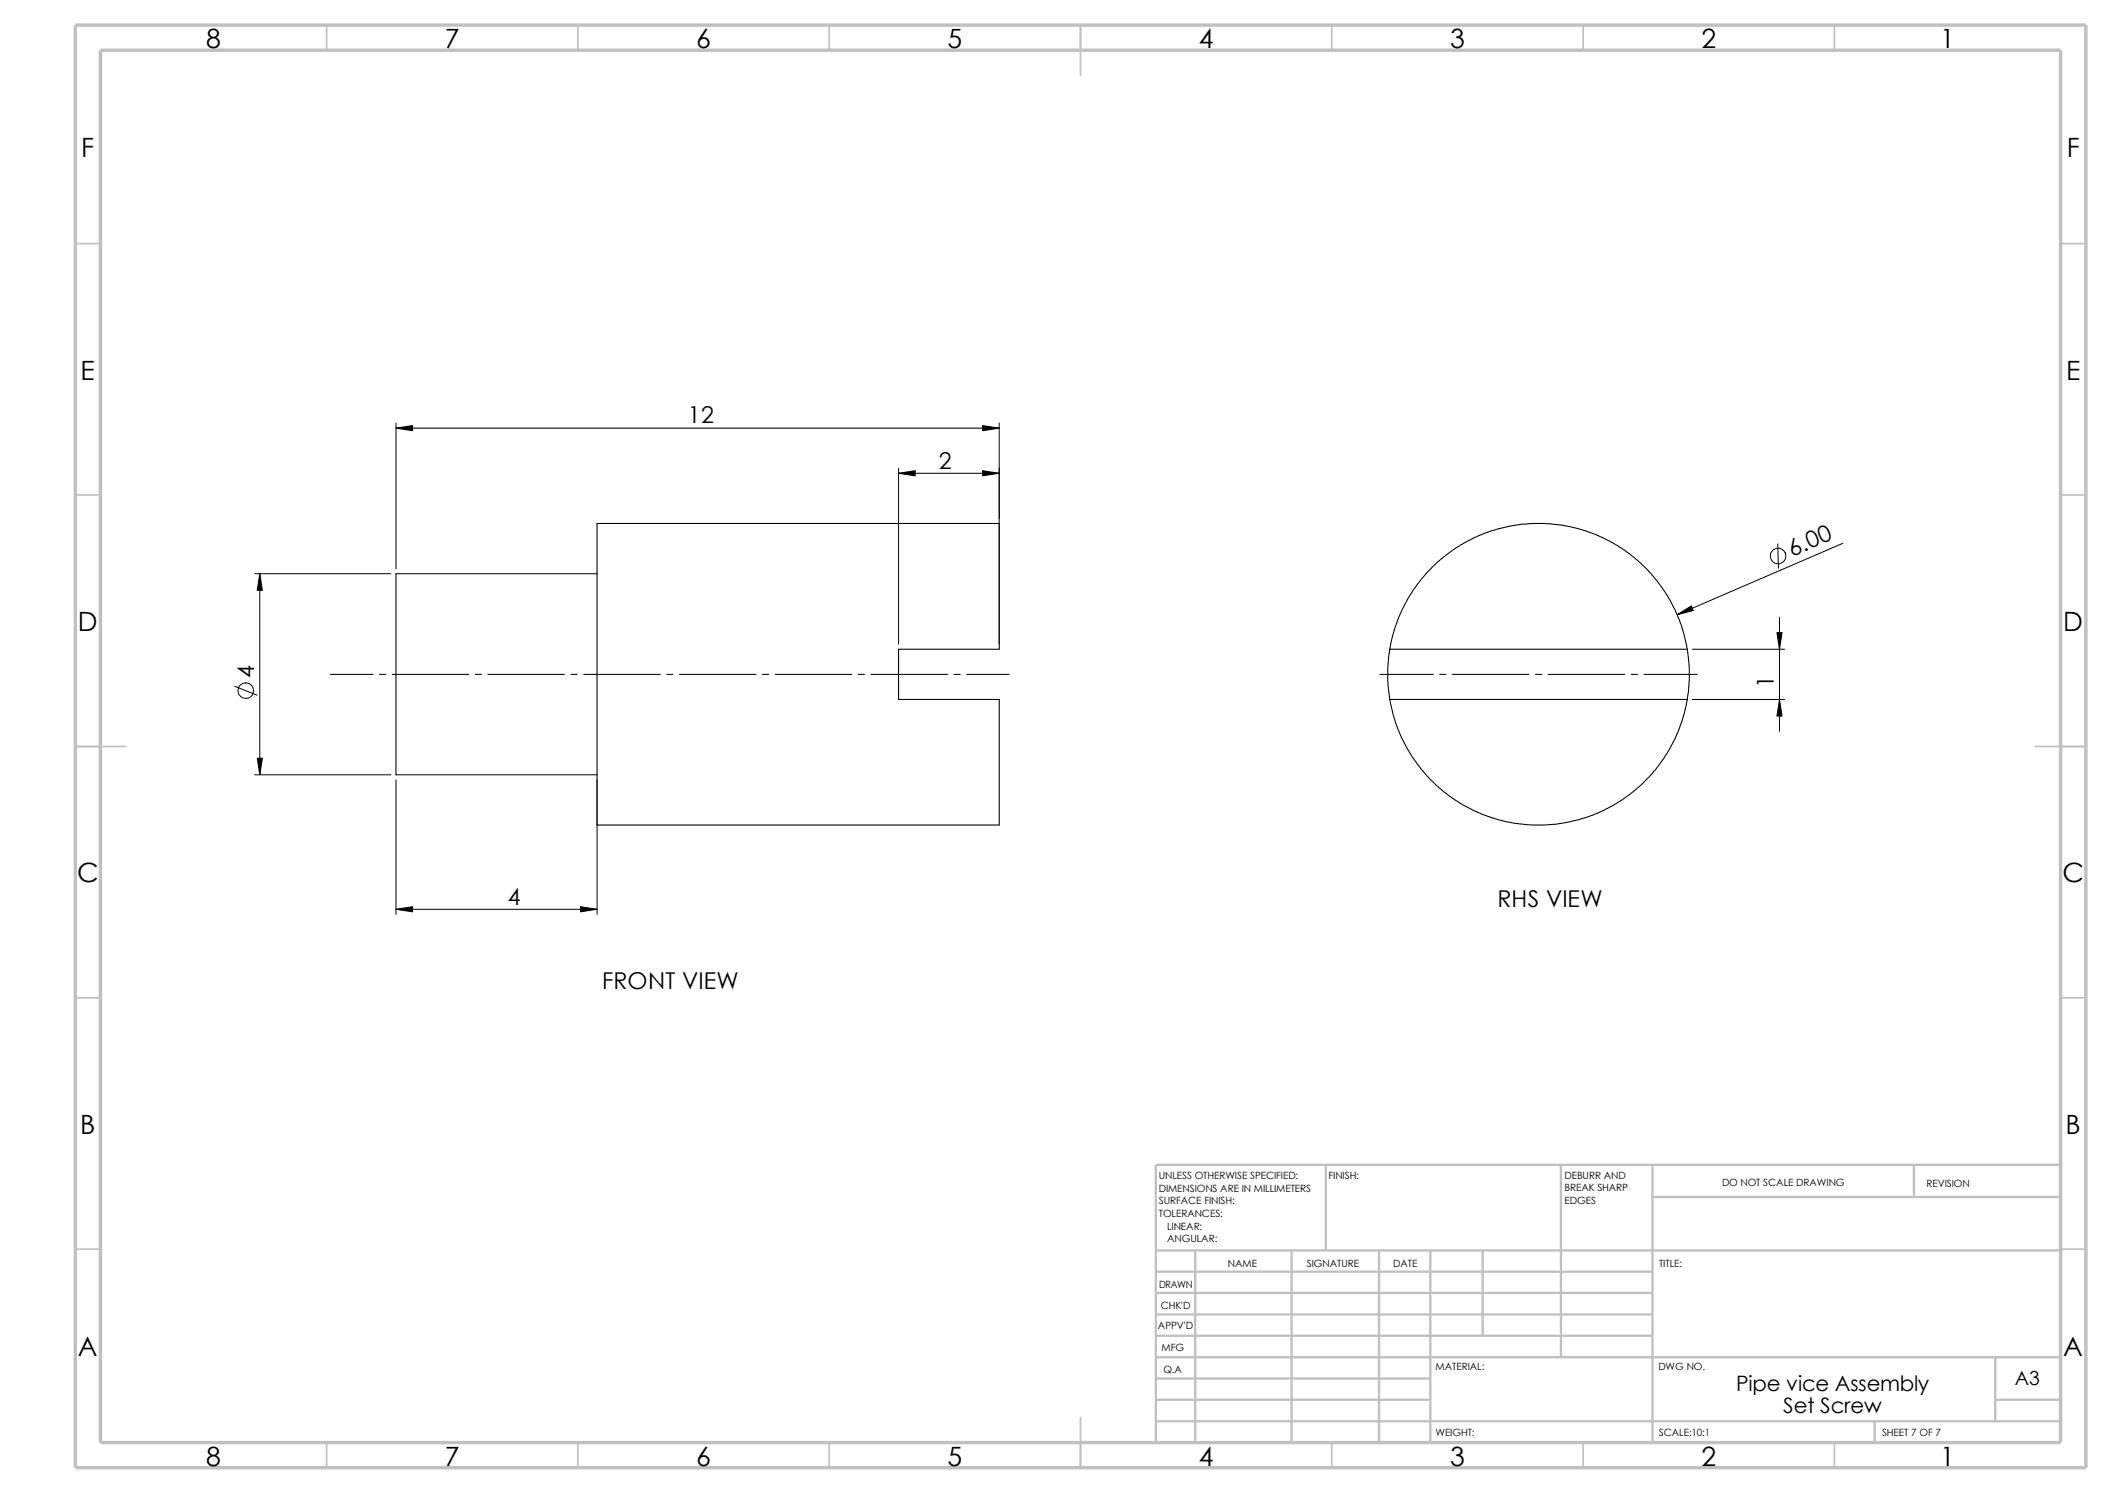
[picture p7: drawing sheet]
<svg xmlns="http://www.w3.org/2000/svg" width="420mm" height="297mm" viewBox="0 0 420 297" stroke-linecap="round" stroke-linejoin="round" font-family="sans-serif">
<g fill="none" stroke="#c0c0c0" stroke-width=".34">
<path d="M65 5v5M115 5v5M165 5v5M215 5v10M265 5v5M315 5v5M365 5v5M15 48.5h5M410 48.5h5M15 98.5h5M410 98.5h5M15 148.5h10"/>
<path d="M405 148.5h10M15 198.5h5M410 198.5h5M15 248.5h5M410 248.5h5M65 287v5M115 287v5M165 287v5M215 282v10M265 287v5M315 287v5M365 287v5"/>
</g>
<g fill="none" stroke="#c0c0c0" stroke-width=".47">
<path d="M263.8 231.7v17.1M310.6 231.7v38.3M328.8 238.1h81.2M328.8 231.7v55.3M380.8 231.7v6.4M410 231.7h-180v55.3M230 253h98.8M230 257.2h98.8M230 248.8h180M237.8 248.8v38.2M257 248.8v38.2M274.4 248.8v38.2"/>
<path d="M284.6 248.8v38.2M295 248.8v16.9M230 278.5h54.6M230 270h180M230 274.2h54.6M230 261.5h98.8M230 265.7h98.8M397 278.5h13M397 270v12.7M230 282.7h180M373 282.7v4.3"/>
</g>
<path d="M15 5h400v287h-400zM20 10h390v277h-390z" fill="none" stroke="#c0c0c0" stroke-width=".68" stroke-linecap="butt"/>
<path d="M118.8 104.1h80v25.1h-20v9.9h20v25h-80zM118.8 114.1h-40v40h40M276.5 129.1l-.1 .9a29.7 29.7 0 0 0 .1 9.1h59.2M276.5 139.1l.1 .3a30 30 0 0 0 29.6 24.7 30 30 0 0 0 29.5-25M335.7 129.1l-.1-.2a30 30 0 0 0-29.7-24.8 30 30 0 0 0-29.4 25.1h59.2l.1 .7a31.8 31.8 0 0 1-.1 9.2" fill="none" stroke="#000" stroke-width=".21"/>
<g fill="none" stroke="#000" stroke-width=".2">
<path d="M78.8 84.2v29M78.8 85.2h120M178.8 93.1v35M178.8 94.1h20M198.8 84.2v43.9M50.7 114.1h27.1M51.7 114.1v40M353.7 108.2l.1 4.8M366.6 108.1l-32.9 14.2M46.7 136.5l4.4 1.8M65.7 134.2h8.5M75.5 134.2h1.3"/>
<path d="M78 134.2h15.3M94.5 134.2h1.3M97.1 134.2h15.2M113.6 134.2h1.3M116.1 134.2h15.3M132.6 134.2h1.3M135.2 134.2h15.2M151.7 134.2h1.3M154.2 134.2h15.3M170.7 134.2h1.3M173.3 134.2h15.2M189.8 134.2h1.3"/>
<path d="M192.3 134.2h8.5M274.5 134.2h10.7M286.4 134.2h1.3M289 134.2h15.2M305.5 134.2h1.2M308 134.2h15.3M324.5 134.2h1.3M327.1 134.2h10.6M336.7 129.2h18.3M336.7 139.1h18.3M354 122.8v22.7M50.7 154.1h27.1"/>
<path d="M78.8 155.2v26.7M118.8 155.2v26.7M78.8 180.9h40"/>
<circle cx="353.8" cy="110.6" r="1.55"/>
<circle cx="48.9" cy="137.4" r="1.56"/>
</g>
<path d="M78.8 85.2l3.3-.5v1zM178.8 94.1l3.3-.5v1.1zM195.5 84.7l3.3 .5-3.3 .5zM195.5 93.6l3.3 .5-3.3 .6zM51.7 114.1l.5 3.3h-1zM333.7 122.3l2.8-1.8 .4 1zM353.5 125.9h1l-.5 3.3zM354 139.1l.5 3.4h-1zM51.2 150.8h1l-.5 3.3zM78.8 180.9l3.3-.5v1zM115.5 180.4l3.3 .5-3.3 .5z" fill="#000" stroke="#000" stroke-width=".2"/>
<g font-size="5.3">
<text x="41" y="9.6">8</text>
<text x="88.5" y="9.6">7</text>
<text x="138.5" y="9.6">6</text>
<text x="188.5" y="9.6">5</text>
<text x="238.5" y="9.6">4</text>
<text x="288.5" y="9.6">3</text>
<text x="338.5" y="9.6">2</text>
<text x="386" y="9.6">1</text>
<text x="16.2" y="31.3">F</text>
<text x="411.2" y="31.3">F</text>
<text x="16" y="75.6">E</text>
<text x="411" y="75.6">E</text>
<text x="15.5" y="125.6">D</text>
<text x="410.5" y="125.6">D</text>
<text x="15.3" y="175.6">C</text>
<text x="410.3" y="175.6">C</text>
<text x="16" y="225.6">B</text>
<text x="411" y="225.6">B</text>
<text x="15.5" y="269.8">A</text>
<text x="410.5" y="269.8">A</text>
<text x="41" y="291.6">8</text>
<text x="88.5" y="291.6">7</text>
<text x="138.5" y="291.6">6</text>
<text x="188.5" y="291.6">5</text>
<text x="238.5" y="291.6">4</text>
<text x="288.5" y="291.6">3</text>
<text x="338.5" y="291.6">2</text>
<text x="386" y="291.6">1</text>
</g>
<g font-size="4.6">
<text x="136.9" y="84.2">12</text>
<text x="186.8" y="93.2">2</text>
<text x="356.5" y="110.7" transform="rotate(-23 356.5 110.7)">6.00</text>
<text x="50.5" y="134.9" transform="rotate(-90 50.5 134.9)">4</text>
<text x="352.9" y="136.8" transform="rotate(-90 352.9 136.8)">1</text>
<text x="101" y="180">4</text>
<text x="297.9" y="180.5">RHS VIEW</text>
<text x="119.8" y="196.8">FRONT VIEW</text>
</g>
<g font-size="4.2">
<text x="345.4" y="276.8">Pipe vice Assembly</text>
<text x="354.8" y="281.1">Set Screw</text>
</g>
<text font-size="3.9" x="400.9" y="275.5">A3</text>
<g font-size="2">
<text x="230.5" y="234.6">UNLESS OTHERWISE SPECIFIED:</text>
<text x="230.5" y="237.1">DIMENSIONS ARE IN MILLIMETERS</text>
<text x="230.5" y="239.6">SURFACE FINISH:</text>
<text x="264.3" y="234.6">FINISH:</text>
<text x="311.3" y="234.5">DEBURR AND</text>
<text x="311.3" y="237">BREAK SHARP</text>
<text x="311.3" y="239.5">EDGES</text>
<text x="342.6" y="236">DO NOT SCALE DRAWING</text>
<text x="383.3" y="236.2">REVISION</text>
<text x="230.5" y="242.1">TOLERANCES:</text>
<text x="232.2" y="244.6">LINEAR:</text>
<text x="232.2" y="247.1">ANGULAR:</text>
<text x="260" y="252">SIGNATURE</text>
<text x="277.2" y="252">DATE</text>
<text x="330.1" y="252">TITLE:</text>
<text x="230.6" y="256.2">DRAWN</text>
<text x="244.3" y="252.1">NAME</text>
<text x="230.9" y="260.4">CHK'D</text>
<text x="230.4" y="264.5">APPV'D</text>
<text x="231.1" y="268.8">MFG</text>
<text x="231.5" y="273.1">Q.A</text>
<text x="285.6" y="272.5">MATERIAL:</text>
<text x="329.9" y="272.5">DWG NO.</text>
<text x="285.6" y="285.6">WEIGHT:</text>
<text x="330" y="285.6">SCALE:10:1</text>
<text x="374.4" y="285.6">SHEET 7 OF 7</text>
</g>
</svg>
